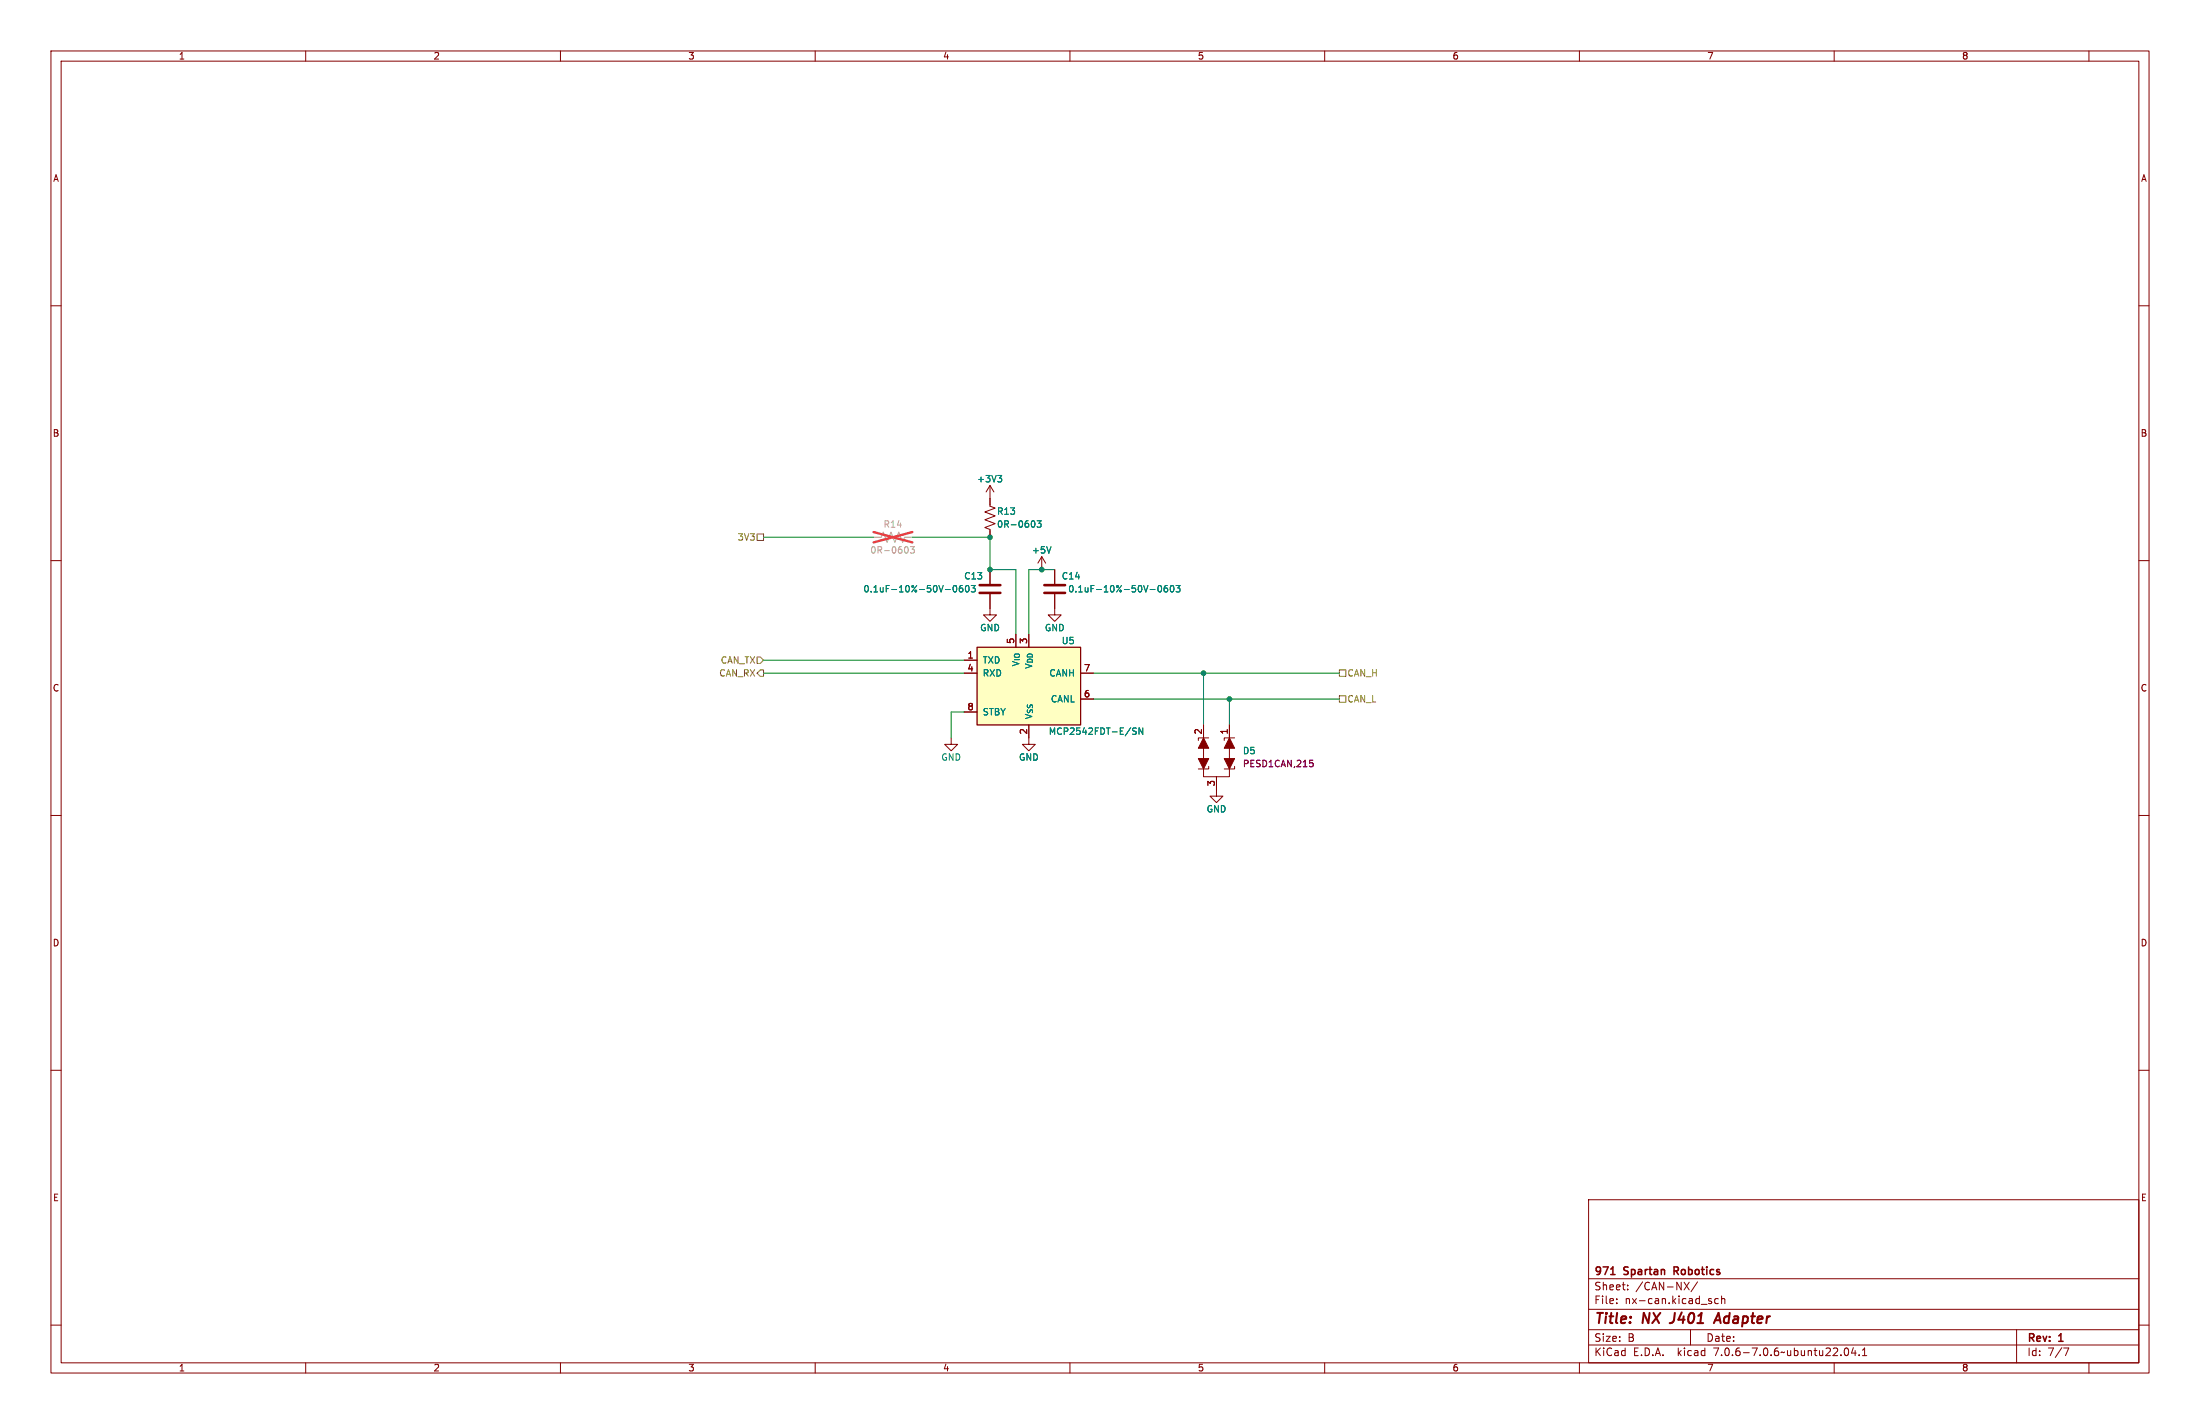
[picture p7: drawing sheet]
<svg xmlns="http://www.w3.org/2000/svg" width="432mm" height="279mm" viewBox="0 0 432 279" stroke-linecap="round" stroke-linejoin="round" font-family="sans-serif">
<g fill="none" stroke="#840000" stroke-width=".2">
<path d="M10 10h411.8v259.4h-411.8zM12 12h407.8v255.4h-407.8zM60 10v2M110 10v2M160 10v2M210 10v2M260 10v2M310 10v2M360 10v2M410 10v2M10 60h2M419.8 60h2"/>
<path d="M194.3 95.3v4l1 .4-2 .8 2 .7-2 .8 2 .7-2 .8 1 .4v1.5M194.3 95.3l-.8 1.2M194.3 95.3l.8 1.2M10 110h2M194.3 116.6v4.1h-1.3l1.3 1.2 1.3-1.2h-1.3M194.3 111.8v2.8M204.5 109.2l-.8 1.3M204.5 109.2v2.6M204.5 109.2l.7 1.3M207 116.6v4.1h1.3l-1.3 1.2-1.3-1.2h1.3M207 111.8v2.8M419.8 110h2"/>
<path d="M189.2 129.5h2.6M189.2 132.1h2.6M189.2 139.7h2.6M199.4 124.5v2.5M201.9 124.5v2.5M212.1 132.1h2.5M212.1 137.2h2.5M10 160h2M186.7 144.8v1.3h1.3l-1.3 1.2-1.3-1.2h1.3M201.9 142.2v3.9h1.3l-1.3 1.2-1.2-1.2h1.2M236.2 150.5v1.9h5.1v-1.9M236.2 142.2v8.7"/>
<path d="M237.2 144.8h-2v.5M237.2 150.4v.5h-2M238.8 152.4v3.8h1.2l-1.2 1.3-1.3-1.3h1.3M241.3 142.2v8.7M242.3 144.8h-2v.5M242.3 150.4v.5h-2M419.8 160h2M10 210h2M419.8 210h2M311.8 235.4h108v32h-108zM10 260h2M311.8 256.9h108"/>
<path d="M311.8 250.9h108M317.3 255.6v.2M317.3 254.9v.1M319.5 252.9v.2M319.5 252.2v.1M330.5 251.6l1 1.5M331.5 251.6l-1 1.5M333.2 251.5l-1.3 1.9M335.5 255.3l.4 .1 .1 .2-.2 .2h-.3M335.5 254.8l.4 .1M337.3 254.9l-.5-.1-.3 .3 .2 .6h.6M337.9 254.9l.2-.1 .4 .1v.9"/>
<path d="M337.9 254.3v1.5M419.8 260h2M60 267.4v2M110 267.4v2M160 267.4v2M210 267.4v2M260 267.4v2M310 267.4v2M311.8 263.9h108M311.8 260.9h108M331.8 260.9v3M360 267.4v2"/>
<path d="M362.2 264.6l.1-.1a.8 .8 0 0 1 .5 .7 .8 .8 0 0 1-.5 .8 1 1 0 0 1-.1-1.4zM363.8 264.4l-.4 1.1h.9M364.1 265v1M364.9 265.8v.2M365.5 266h.9M365.5 264.9l.5-.4v1.5M395.8 260.9v6.5M405 264.5h1l-.6 1.5M410 267.4v2"/>
</g>
<path d="M328.2 259.5l-.5 .1M336.4 259.6l.9-2 .4 2M336.6 259h1" fill="none" stroke="#840000" stroke-width=".4"/>
<path d="M316.1 250.1h.9M328.6 249.4h.5M329.1 248.6h-.5v1.5" fill="none" stroke="#840000" stroke-width=".3"/>
<g fill="none" stroke="#008484" stroke-width=".2">
<path d="M195.8 93.3h.8l-.4 .5M196.4 93.8l.2 .2v.3l-.2 .3M187.2 115l.2-.1a.68 .68 0 0 1 .4 .6 .68 .68 0 0 1-.4 .6l-.3-.4zM188.9 114.9h-.4l-.2 .3v.7l.2 .2 .4-.1 .1-.4-.1-.2h-.4l-.2 .2M189.7 114.9h.1a.68 .68 0 0 1 .4 .6 .68 .68 0 0 1-.4 .6 .84 .84 0 0 1-.1-1.2zM190.6 114.9h.8l-.4 .5 .4 .1v.5l-.2 .1-.6-.1M202.8 102.2a.79 .79 0 0 1 0 1.2M203.6 102.2h.7l-.4 .5 .4 .1v.5l-.2 .1-.5-.1M206.3 107.3l-.4 1.2M227.4 115l.2-.1a.68 .68 0 0 1 .4 .6 .68 .68 0 0 1-.4 .6l-.3-.4zM229.1 114.9h-.4l-.2 .3v.7l.2 .2 .4-.1 .1-.4-.1-.2h-.4l-.2 .2M229.8 115l.2-.1a.68 .68 0 0 1 .4 .6 .68 .68 0 0 1-.4 .6l-.3-.4z"/>
<path d="M230.8 114.9h.8l-.4 .5 .4 .1v.5l-.2 .1-.6-.1M223 142.9l-.5-.1-.2 .3 .1 .3 .6 .2v.4l-.2 .1-.5-.1M224.3 142.8v1.3l-.7-1.3v1.3"/>
</g>
<path d="M191.8 127h20.3v15.2h-20.3z" fill="#ffffc2" stroke="#ffffc2" stroke-width=".2"/>
<path d="M191.8 127h20.3v15.2h-20.3z" fill="none" stroke="#840000" stroke-width=".25"/>
<path d="M192.3 116.3h4M192.3 114.8h4M205 116.3h4M205 114.8h4" fill="none" stroke="#840000" stroke-width=".51"/>
<g fill="#840000" stroke="#840000" stroke-width=".2">
<path d="M236.2 144.8l1 2h-2z"/>
<path d="M241.3 144.8l1 2h-2z"/>
<path d="M235.2 148.8h2l-1 2.1z"/>
<path d="M240.3 148.8h2l-1 2.1z"/>
</g>
<path d="M257.1 149.2h.6M257.2 149.7h.3l.2 .2v.4l-.5 .1" fill="none" stroke="#840084" stroke-width=".2"/>
<path d="M171.4 105.4h1.6l.4-1 .7 2 .8-2 .7 2 .8-2 .8 2 .3-1h1.6M178 107.3a.79 .79 0 0 1 0 1.2M178.7 107.3h.8l-.5 .4 .4 .2v.5l-.2 .1-.5-.1" fill="none" stroke="#a1a1a1" stroke-width=".2"/>
<path d="M171.4 104.4l7.7 2M179.1 104.4l-7.7 2" fill="none" stroke="#eb3a3d" stroke-width=".46"/>
<path d="M148.6 104.8h1.3v1.2h-1.3zM148.6 128.9h.6l.7 .6-.7 .7h-.6zM149.2 131.4h.7v1.3h-.7l-.6-.6zM262.9 131.4h1.3v1.3h-1.3zM262.9 136.5h1.3v1.3h-1.3z" fill="none" stroke="#848400" stroke-width=".2"/>
<path d="M149.9 105.4h21.5M179.1 105.4h15.2v6.4h5.1v12.7M207 111.8h-5.1v12.7M149.9 129.5h39.3M149.9 132.1h39.3M189.2 139.7h-2.5v5.1M214.6 137.2h48.3M214.6 132.1h48.3M236.2 132.1v10.1M241.3 137.2v5" fill="none" stroke="#008400" stroke-width=".2"/>
<g fill="#008400" stroke="#008400" stroke-width=".2">
<circle cx="194.3" cy="105.4" r=".46"/>
<circle cx="194.3" cy="111.8" r=".46"/>
<circle cx="204.5" cy="111.8" r=".46"/>
<circle cx="236.2" cy="132.1" r=".46"/>
<circle cx="241.3" cy="137.2" r=".46"/>
</g>
<g font-size="2.8" fill="#840000">
<text x="312.8" y="260.3">Title:</text>
<text x="322.5" y="260.3">NX</text>
<text x="328.8" y="260.3">J401</text>
<text x="338.3" y="260.3">Adapter</text>
</g>
<g font-size="2.1" fill="#840000">
<text x="312.8" y="250.6">971</text>
<text x="318.8" y="250.6">Spartan</text>
<text x="329.2" y="250.6">Robotics</text>
<text x="312.8" y="256.1">File:</text>
<text x="312.8" y="253.4">Sheet:</text>
<text x="318.9" y="256.1">nx-can.kicad_sch</text>
<text x="321" y="253.4">/CAN-NX/</text>
<text x="312.8" y="263.5">Size:</text>
<text x="319.5" y="263.5">B</text>
<text x="334.8" y="263.5">Date:</text>
<text x="397.8" y="263.7">Rev:</text>
<text x="404.2" y="263.7">1</text>
<text x="312.8" y="266.3">KiCad</text>
<text x="320.5" y="266.3">E.D.A.</text>
<text x="329.4" y="266.3">kicad</text>
<text x="336.6" y="266.3">7.0.6-7.0.6~ubuntu22.04.1</text>
<text x="397.8" y="266.3">Id:</text>
<text x="401.9" y="266.3">7/7</text>
</g>
<g font-size="1.8" fill="#840000">
<text x="35" y="11.9">1</text>
<text x="85" y="11.9">2</text>
<text x="135" y="11.9">3</text>
<text x="185" y="11.9">4</text>
<text x="235" y="11.9">5</text>
<text x="285" y="11.9">6</text>
<text x="335" y="11.9">7</text>
<text x="385" y="11.9">8</text>
<text x="10.3" y="35.9">A</text>
<text x="420.1" y="35.9">A</text>
<text x="10.3" y="85.9">B</text>
<text x="420.1" y="85.9">B</text>
<text x="189.8" y="129.3">1</text>
<text x="189.8" y="131.8">4</text>
<text x="199.1" y="126.4" transform="rotate(-90 199.1 126.4)">5</text>
<text x="201.7" y="126.4" transform="rotate(-90 201.7 126.4)">3</text>
<text x="212.7" y="131.8">7</text>
<text x="10.3" y="135.9">C</text>
<text x="212.7" y="136.9">6</text>
<text x="420.1" y="135.9">C</text>
<text x="189.8" y="139.4">8</text>
<text x="201.7" y="144.2" transform="rotate(-90 201.7 144.2)">2</text>
<text x="236" y="144.2" transform="rotate(-90 236 144.2)">2</text>
<text x="241" y="144.2" transform="rotate(-90 241 144.2)">1</text>
<text x="238.5" y="154.4" transform="rotate(-90 238.5 154.4)">3</text>
<text x="10.3" y="185.9">D</text>
<text x="420.1" y="185.9">D</text>
<text x="10.3" y="235.9">E</text>
<text x="420.1" y="235.9">E</text>
<text x="35" y="269.3">1</text>
<text x="85" y="269.3">2</text>
<text x="135" y="269.3">3</text>
<text x="185" y="269.3">4</text>
<text x="235" y="269.3">5</text>
<text x="285" y="269.3">6</text>
<text x="335" y="269.3">7</text>
<text x="385" y="269.3">8</text>
</g>
<g font-size="1.8" fill="#008484">
<text x="191.7" y="94.8">+3V3</text>
<text x="195.6" y="101.2">R13</text>
<text x="195.6" y="103.7">0R-0603</text>
<text x="189.1" y="113.9">C13</text>
<text x="202.4" y="108.8">+5V</text>
<text x="208.3" y="113.9">C14</text>
<text x="169.4" y="116.4">0.1uF-10%-50V-0603</text>
<text x="209.6" y="116.4">0.1uF-10%-50V-0603</text>
<text x="192.3" y="124.1">GND</text>
<text x="205" y="124.1">GND</text>
<text x="192.8" y="130.4">TXD</text>
<text x="200.3" y="130.9" transform="rotate(-90 200.3 130.9)">V_{IO}</text>
<text x="202.8" y="131.4" transform="rotate(-90 202.8 131.4)">V_{DD}</text>
<text x="208.3" y="126.6">U5</text>
<text x="192.8" y="132.9">RXD</text>
<text x="205.9" y="132.9">CANH</text>
<text x="192.8" y="140.6">STBY</text>
<text x="202.8" y="141.2" transform="rotate(-90 202.8 141.2)">V_{SS}</text>
<text x="206.2" y="138">CANL</text>
<text x="184.7" y="149.5">GND</text>
<text x="199.9" y="149.5">GND</text>
<text x="205.7" y="144.4">MCP2542FDT-E/SN</text>
<text x="243.8" y="148.2">D5</text>
<text x="236.7" y="159.6">GND</text>
</g>
<g font-size="1.8" fill="#848400">
<text x="144.7" y="106.3">3V3</text>
<text x="141.4" y="130.4">CAN_TX</text>
<text x="141.1" y="132.9">CAN_RX</text>
<text x="264.4" y="132.9">CAN_H</text>
<text x="264.4" y="138">CAN_L</text>
</g>
<g font-size="1.8" fill="#a1a1a1">
<text x="173.3" y="103.7">R14</text>
<text x="170.7" y="108.8">0R-0603</text>
</g>
<text font-size="1.8" fill="#840084" x="243.8" y="150.7">PESD1CAN,215</text>
</svg>
